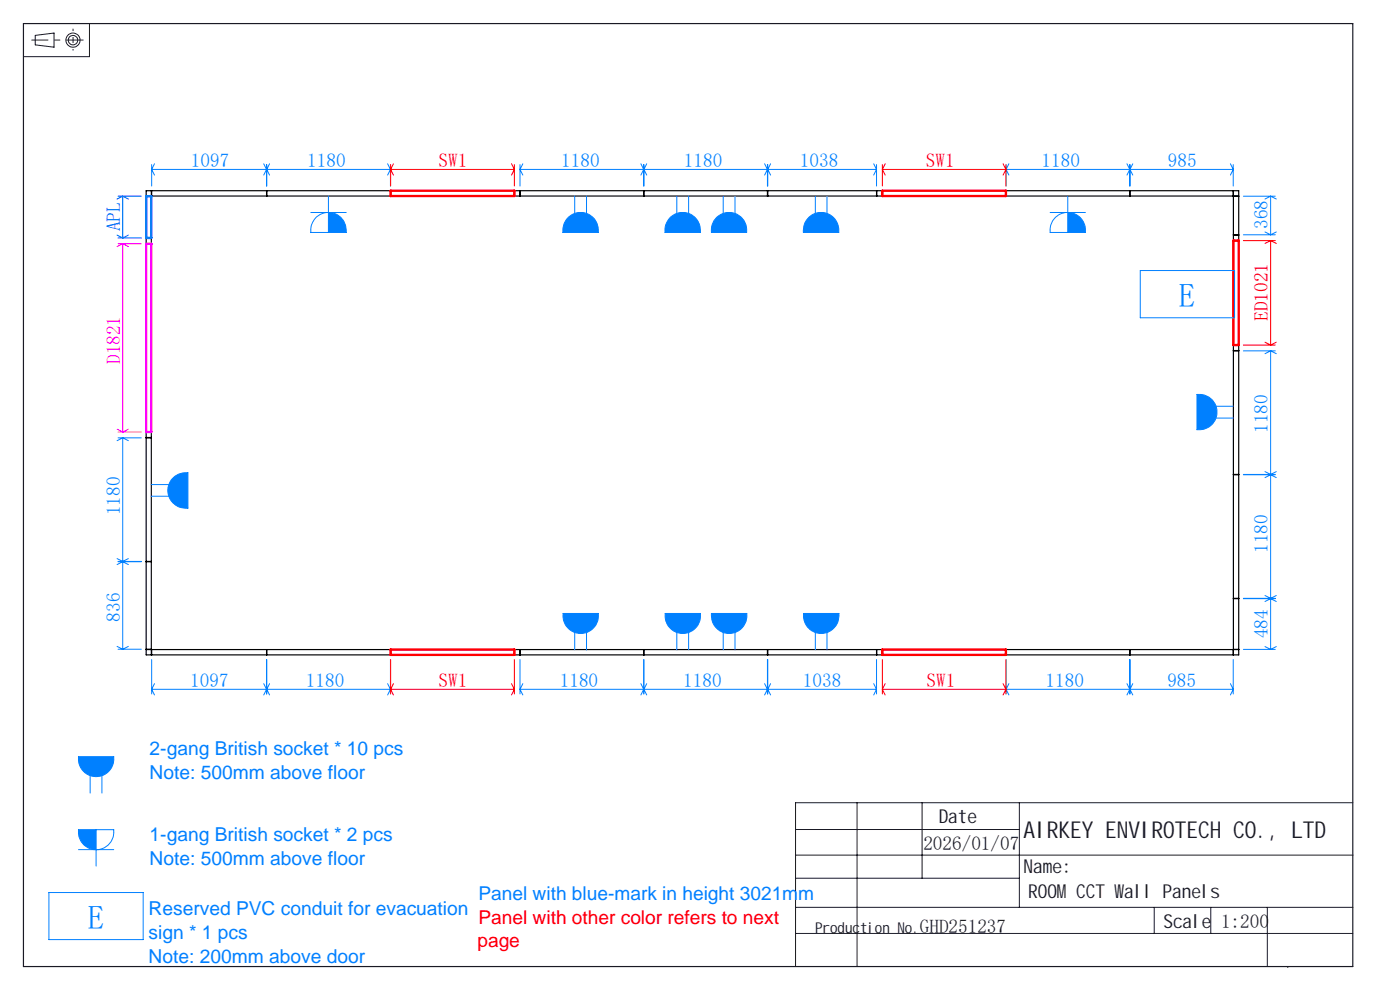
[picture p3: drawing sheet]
<svg xmlns="http://www.w3.org/2000/svg" width="297mm" height="210mm" viewBox="0 0 297 210" stroke-linecap="round" stroke-linejoin="round" font-family="sans-serif">
<g fill="none" stroke="#000" stroke-width=".25">
<path d="M31 40.5h231.8v98.4h-231.8zM31 41.6h231.8M31 50.5h1.1M31 51.6h1.1M31 41.6h1.1M31 51.7h1.1M32.1 40.5v98.4M32.2 40.5v1.1M56.6 40.5v1.1M82.8 40.5v1.1M109.1 40.5v1.1M110.3 40.5v1.1"/>
<path d="M136.6 40.5v1.1M162.8 40.5v1.1M162.9 40.5v1.1M185.9 40.5v1.1M186 40.5v1.1M187.1 40.5v1.1M187.2 40.5v1.1M213.4 40.5v1.1M239.7 40.5v1.1M261.6 40.5v1.1M261.7 40.5v98.4M261.7 49.9h1.1"/>
<path d="M261.7 51h1.1M261.7 49.8h1.1M261.7 41.6h1.1M261.7 73.3h1.1M261.7 74.4h1.1M261.7 73.2h1.1M31 91.7h1.1M31 92.8h1.1M31 91.6h1.1M31 92.9h1.1M31 119.1h1.1M31 119.2h1.1"/>
<path d="M261.7 100.6h1.1M261.7 100.7h1.1M31 137.8h231.8M31 137.7h1.1M32.2 137.8v1.1M56.6 137.8v1.1M82.8 137.8v1.1M109.1 137.8v1.1M110.3 137.8v1.1M136.6 137.8v1.1M162.8 137.8v1.1M162.9 137.8v1.1"/>
<path d="M185.9 137.8v1.1M186 137.8v1.1M187.1 137.8v1.1M187.2 137.8v1.1M213.4 137.8v1.1M239.7 137.8v1.1M261.6 137.8v1.1M261.7 137.8h1.1M261.7 127h1.1M261.7 126.9h1.1"/>
</g>
<path d="M16.7 160.5h7.4a3.8 3.8 0 0 1-3.7 4.2 3.8 3.8 0 0 1-3.7-4.2zM16.7 176h7.4a3.8 3.8 0 0 1-3.7 4.2 3.8 3.8 0 0 1-3.7-4.2zM19.1 164.5v3.7M20.4 176v7.7M21.6 164.5v3.7M10.4 189.3h20v10h-20zM16.7 180.2h7.4" fill="none" stroke="#0080ff" stroke-width=".21"/>
<path d="M16.7 160.5a3.5 3.5 0 0 0 .9 2.9 3.7 3.7 0 0 0 4.1 1.1 3.7 3.7 0 0 0 2.4-3.5v-.5zM16.7 176v.5a3.7 3.7 0 0 0 3.7 3.7v-4.2z" fill-rule="evenodd" fill="#0080ff"/>
<g fill="none" stroke="#191924" stroke-width=".21">
<path d="M7.5 7.5l4-.5v3l-4-.5zM19 5v7h-14M168.8 176h47.5M181.8 170.3v34.7M195.6 170.3v16M216.3 170.3v22.2M287 170.3h-118.2v34.7M168.8 198h118.2M168.8 181.4h118.3M168.8 186.3h47.5M168.8 192.5h118.2M244.9 192.5v5.5"/>
<path d="M256.9 192.5v5.5M268.9 192.5v12.5M273.2 205v.2"/>
<circle cx="15.5" cy="8.5" r="1.01"/>
<circle cx="15.5" cy="8.5" r="1.5"/>
</g>
<g fill="none" stroke="#0080ff" stroke-width=".21">
<path d="M32.2 34.9v4.6M32.2 35.9h50.6M32.2 35.9l.6 1.2M32.8 34.7l-.6 1.2M56 34.7l1.2 2.4M56.6 34.9v4.6M56.6 35.9l-.6 1.2M57.2 34.7l-.6 1.2M82.2 34.7l.6 1.2M82.8 34.9v4.6M82.8 35.9l-.6 1.2M110.3 35.9h52.5"/>
<path d="M110.3 34.9v4.6M110.3 35.9l.6 1.2M110.9 34.7l-.6 1.2M136 34.7l.6 1.2-.6 1.2M136.6 34.9v4.6M137.2 34.7l-.6 1.2 .6 1.2M162.2 34.7l.6 1.2M162.8 34.9v4.6M162.8 35.9l-.6 1.2M162.9 35.9h23M162.9 34.9v4.6M162.9 35.9l.6 1.2"/>
<path d="M163.5 34.7l-.6 1.2M185.3 34.7l.6 1.2M185.9 34.9v4.6M185.9 35.9l-.6 1.2M213.4 35.9h48.2M213.4 34.9v4.6M213.4 35.9l.6 1.2M214 34.7l-.6 1.2M239.1 34.7l.6 1.2M239.7 34.9v4.6M239.7 35.9l.6 1.2M240.3 34.7l-1.2 2.4"/>
<path d="M261 34.7l.6 1.2M261.6 34.9v4.6M261.6 35.9l-.6 1.2M65.9 45.1h7.5M67.1 46.1a3.8 3.8 0 0 1 4.3-.6 3.8 3.8 0 0 1 2 3.8h-7.5a4 4 0 0 1 1.2-3.2zM69.7 41.6v7.7M120.6 46.1a3.8 3.8 0 0 1 4.3-.6 3.8 3.8 0 0 1 2 3.8h-7.5a3.9 3.9 0 0 1 1.2-3.2zM121.9 41.6v3.7M124.4 41.6v3.7M142.2 46.1a3.8 3.8 0 0 1 4.3-.6 3.8 3.8 0 0 1 2.1 3.8h-7.5a4 4 0 0 1 1.1-3.2zM143.6 41.6v3.7M146.1 41.6v3.7"/>
<path d="M152 46.1a3.8 3.8 0 0 1 4.4-.6 3.8 3.8 0 0 1 2 3.8h-7.5a4 4 0 0 1 1.1-3.2zM153.4 41.6v3.7M155.9 41.6v3.7M171.6 46.1a3.8 3.8 0 0 1 4.3-.6 3.8 3.8 0 0 1 2 3.8h-7.5a3.9 3.9 0 0 1 1.2-3.2zM173 41.6v3.7M175.4 41.6v3.7M222.8 45.1h7.5M223.9 46.1a3.8 3.8 0 0 1 4.3-.6 3.8 3.8 0 0 1 2.1 3.8h-7.5a4 4 0 0 1 1.1-3.2zM226.5 41.6v7.7M241.9 57.4h20v10h-20zM263.8 41.6h6.7M263.8 49.8h6.7"/>
<path d="M268.4 49.2l1.2 .6M269.6 41.6v8.2M269.6 41.6l1.2 .6M269.6 41.6l-1.2 .6M270.8 49.2l-1.2 .6M263.8 74.4h6.7M269.6 74.4v26.2M269.6 74.4l1.2 .6M269.6 74.4l-1.2 .6M25 92.9h5M26 92.9v26.2M26 92.9l1.2 .6"/>
<path d="M26 92.9l-1.2 .6M253.9 83.7a3.8 3.8 0 0 1 4.3 3.7 3.8 3.8 0 0 1-4.3 3.7zM258 88.7h3.7M258 86.2h3.7M24.8 118.5l1.2 .6M25 119.1h5M25 119.2h5M26 119.2v18.5M26 119.2l1.2 .6M26 119.2l-1.2 .6M27.2 118.5l-1.2 .6M32.1 102.8h3.7"/>
<path d="M32.1 105.3h3.7M36.5 101.6l.4-.4a3.9 3.9 0 0 1 3-.9v7.5a3.8 3.8 0 0 1-3.8-1.9 3.8 3.8 0 0 1 .4-4.3zM263.8 100.6h6.7M263.8 100.7h6.7M268.4 100l1.2 .6M269.6 100.7v26.2M269.6 100.7l1.2 .6M269.6 100.7l-1.2 .6M270.8 100l-1.2 .6M24.8 137.1l1.2 .6M25 137.7h5M27.2 137.1l-1.2 .6"/>
<path d="M32.2 139.9v7.3M56.6 139.9v7.3M82.8 139.9v7.3M110.3 139.9v7.3M119.5 130.1h7.4a3.8 3.8 0 0 1-3.7 4.3 3.8 3.8 0 0 1-3.7-4.3zM121.9 134.2v3.7M124.4 134.2v3.7M136.6 139.9v7.3M141.1 130.1h7.5a3.8 3.8 0 0 1-3.7 4.3 3.8 3.8 0 0 1-3.8-4.3zM143.6 134.2v3.7M146.1 134.2v3.7M150.9 130.1h7.5a3.8 3.8 0 0 1-3.7 4.3 3.8 3.8 0 0 1-3.8-4.3z"/>
<path d="M153.4 134.2v3.7M155.9 134.2v3.7M162.8 139.9v7.3M162.9 139.9v7.3M170.5 130.1h7.5a3.8 3.8 0 0 1-3.8 4.3 3.8 3.8 0 0 1-3.7-4.3zM173 134.2v3.7M175.4 134.2v3.7M185.9 139.9v7.3M213.4 139.9v7.3M239.7 139.9v7.3M261.6 139.9v7.3M263.8 126.9h6.7"/>
<path d="M263.8 127h6.7M263.8 137.8h6.7M268.4 126.3l1.2 .6M268.4 137.2l1.2 .6M269.6 127v10.8M269.6 127l1.2 .6M269.6 127l-1.2 .6M270.8 126.3l-1.2 .6M270.8 137.2l-1.2 .6M32.2 146.2h50.6M32.2 146.2l.6 1.2M32.8 145l-.6 1.2"/>
<path d="M56 145l.6 1.2M56.6 146.2l.6 1.2M57.2 145l-1.2 2.4M82.2 145l.6 1.2M82.8 146.2l-.6 1.2M110.3 146.2h52.5M110.3 146.2l.6 1.2M110.9 145l-.6 1.2M136 145l.6 1.2-.6 1.2M137.2 145l-.6 1.2 .6 1.2M162.2 145l.6 1.2M162.8 146.2l-.6 1.2"/>
<path d="M162.9 146.2h23M162.9 146.2l.6 1.2M163.5 145l-.6 1.2M185.3 145l.6 1.2M185.9 146.2l-.6 1.2M213.4 146.2h48.2M213.4 146.2l.6 1.2M214 145l-.6 1.2M239.1 145l.6 1.2M239.7 146.2l.6 1.2M240.3 145l-1.2 2.4M261 145l.6 1.2"/>
<path d="M261.6 146.2l-.6 1.2"/>
</g>
<path d="M15.5 6.1v4.6" fill="none" stroke="#191924" stroke-width=".21" stroke-dasharray="30.5 1.3 1.3 1.3" stroke-dashoffset="30" stroke-linecap="butt"/>
<path d="M17.7 8.5h-11" fill="none" stroke="#191924" stroke-width=".21" stroke-dasharray="30.5 1.3 1.3 1.3" stroke-dashoffset="26.8" stroke-linecap="butt"/>
<path d="M24.8 49.9l1.2 .6M25 41.6h5M25 50.5h5M26 41.6v8.9M26 41.6l1.2 .6M26 41.6l-1.2 .6M27.2 49.9l-1.2 .6" fill="none" stroke="#00f" stroke-width=".21"/>
<g fill="none" stroke="#f00" stroke-width=".21">
<path d="M82.9 34.9v4.6M82.9 35.9h26.2M82.9 35.9l.6 1.2M83.5 34.7l-.6 1.2M108.5 34.7l.6 1.2M109.1 34.9v4.6M109.1 35.9l-.6 1.2M187.2 34.9v4.6M187.2 35.9h26.2M187.2 35.9l.6 1.2M187.8 34.7l-.6 1.2M212.8 34.7l.6 1.2"/>
<path d="M213.4 34.9v4.6M213.4 35.9l-.6 1.2M263.8 51h6.7M269.6 51v22.2M269.6 51l1.2 .6M269.6 51l-1.2 .6M263.8 73.2h6.7M268.4 72.6l1.2 .6M270.8 72.6l-1.2 .6M82.9 139.9v7.3M109.1 139.9v7.3M187.2 139.9v7.3"/>
<path d="M213.4 139.9v7.3M82.9 146.2h26.2M82.9 146.2l.6 1.2M83.5 145l-.6 1.2M108.5 145l.6 1.2M109.1 146.2l-.6 1.2M187.2 146.2h26.2M187.2 146.2l.6 1.2M187.8 145l-.6 1.2M212.8 145l.6 1.2M213.4 146.2l-.6 1.2"/>
</g>
<path d="M82.9 40.5h26.2v1.1h-26.2zM187.2 40.5h26.2v1.1h-26.2zM261.7 51h1.1v22.2h-1.1zM82.9 137.8h26.2v1.1h-26.2zM187.2 137.8h26.2v1.1h-26.2z" fill="none" stroke="#f00" stroke-width=".5"/>
<path d="M5 5h282v200h-282z" fill="none" stroke="#191924" stroke-width=".25"/>
<path d="M31 41.6h1.1v8.9h-1.1z" fill="none" stroke="#00f" stroke-width=".5"/>
<path d="M25 51.7h5M26 51.7v39.9M26 51.7l1.2 .6M26 51.7l-1.2 .6M24.8 91l1.2 .6M25 91.6h5M27.2 91l-1.2 .6" fill="none" stroke="#f0f" stroke-width=".21"/>
<path d="M31 51.7h1.1v39.9h-1.1z" fill="none" stroke="#f0f" stroke-width=".5"/>
<path d="M119.5 130.1a4 4 0 0 0 .9 3 3.7 3.7 0 0 0 4.1 1 3.7 3.7 0 0 0 2.4-3.5v-.5zM170.5 130.1a4 4 0 0 0 .9 3 3.8 3.8 0 0 0 4.1 1 3.8 3.8 0 0 0 2.5-3.5v-.5zM141.1 130.1a3.7 3.7 0 0 0 .9 3 3.7 3.7 0 0 0 4.2 1 3.7 3.7 0 0 0 2.4-3.5v-.5zM150.9 130.1a4 4 0 0 0 .9 3 3.8 3.8 0 0 0 4.2 1 3.8 3.8 0 0 0 2.4-3.5v-.5zM120.6 46.1a3.9 3.9 0 0 0-1.2 2.7v.5h7.5a4 4 0 0 0-.9-3 3.8 3.8 0 0 0-5.4-.2zM142.1 46.2a3.8 3.8 0 0 0-1 2.6v.5h7.5a4 4 0 0 0-.9-3 3.8 3.8 0 0 0-5.6-.1zM152.1 46.1a3.6 3.6 0 0 0-1.2 2.7v.5h7.5a3.7 3.7 0 0 0-.9-3 3.8 3.8 0 0 0-5.4-.2zM171.6 46.1a3.9 3.9 0 0 0-1.2 2.7v.5h7.5a4 4 0 0 0-.9-3 3.8 3.8 0 0 0-5.4-.2zM69.7 45.1v4.2h3.7v-.5a3.7 3.7 0 0 0-3.7-3.7zM226.5 45.1v4.2h3.8v-.5a3.7 3.7 0 0 0-3.8-3.7zM36.8 101.3a3.8 3.8 0 0 0-.9 4.1 3.8 3.8 0 0 0 3.5 2.4h.5v-7.5a4 4 0 0 0-3 .9zM253.9 83.7v7.4a4 4 0 0 0 3-.9 3.7 3.7 0 0 0 1-4.1 3.7 3.7 0 0 0-3.5-2.4z" fill-rule="evenodd" fill="#0080ff"/>
<g font-size="7.1" fill="#0080ff">
<text x="250" y="65.1">E</text>
<text x="18.5" y="197">E</text>
</g>
<text font-size="4.9" fill="#191924" x="217.1" y="177.7">AIRKEY ENVIROTECH CO., LTD</text>
<g font-size="4.1" fill="#0080ff">
<text x="40.5" y="35.3">1097</text>
<text x="65.2" y="35.3">1180</text>
<text x="119.1" y="35.3">1180</text>
<text x="145.1" y="35.3">1180</text>
<text x="169.7" y="35.3">1038</text>
<text x="221" y="35.3">1180</text>
<text x="247.8" y="35.3">985</text>
<text x="269" y="48.5" transform="rotate(-90 269 48.5)">368</text>
<text x="269" y="91.8" transform="rotate(-90 269 91.8)">1180</text>
<text x="25.5" y="109.3" transform="rotate(-90 25.5 109.3)">1180</text>
<text x="269" y="117.3" transform="rotate(-90 269 117.3)">1180</text>
<text x="25.5" y="131.9" transform="rotate(-90 25.5 131.9)">836</text>
<text x="269" y="135.4" transform="rotate(-90 269 135.4)">484</text>
<text x="40.4" y="145.6">1097</text>
<text x="64.9" y="145.6">1180</text>
<text x="118.8" y="145.6">1180</text>
<text x="144.9" y="145.6">1180</text>
<text x="170.3" y="145.6">1038</text>
<text x="221.8" y="145.6">1180</text>
<text x="247.7" y="145.6">985</text>
<text x="31.7" y="160.1">2-gang British socket * 10 pcs</text>
<text x="31.7" y="165.2">Note: 500mm above floor</text>
<text x="31.7" y="178.5">1-gang British socket * 2 pcs</text>
<text x="31.7" y="183.5">Note: 500mm above floor</text>
<text x="31.5" y="194.2">Reserved PVC conduit for evacuation</text>
<text x="31.5" y="199.2">sign * 1 pcs</text>
<text x="31.5" y="204.2">Note: 200mm above door</text>
</g>
<g font-size="4.1" fill="#f00">
<text x="93" y="35.3">SW1</text>
<text x="196.4" y="35.3">SW1</text>
<text x="269" y="68.1" transform="rotate(-90 269 68.1)">ED1021</text>
<text x="93" y="145.6">SW1</text>
<text x="196.5" y="145.6">SW1</text>
</g>
<text font-size="4.1" fill="#00f" x="25.5" y="49" transform="rotate(-90 25.5 49)">APL</text>
<text font-size="4.1" fill="#f0f" x="25.5" y="77.2" transform="rotate(-90 25.5 77.2)">D1821</text>
<g font-size="4.1" fill="#191924">
<text x="199.1" y="174.5">Date</text>
<text x="195.9" y="180.3">2026/01/07</text>
<text x="217.1" y="185.2">Name:</text>
<text x="218.1" y="190.5">ROOMCCT Wall Panels</text>
<text x="195.1" y="197.9">GHD251237</text>
<text x="246.8" y="196.8">Scale</text>
<text x="259" y="196.8">1:200</text>
</g>
<text font-size="4" fill="#0080ff" x="101.5" y="190.9">Panel with blue-mark in height 3021mm</text>
<g font-size="4" fill="#f00">
<text x="101.5" y="196">Panel with other color refers to next</text>
<text x="101.3" y="200.9">page</text>
</g>
<text font-size="3.2" fill="#191924" x="172.9" y="197.9">Production No.</text>
</svg>
